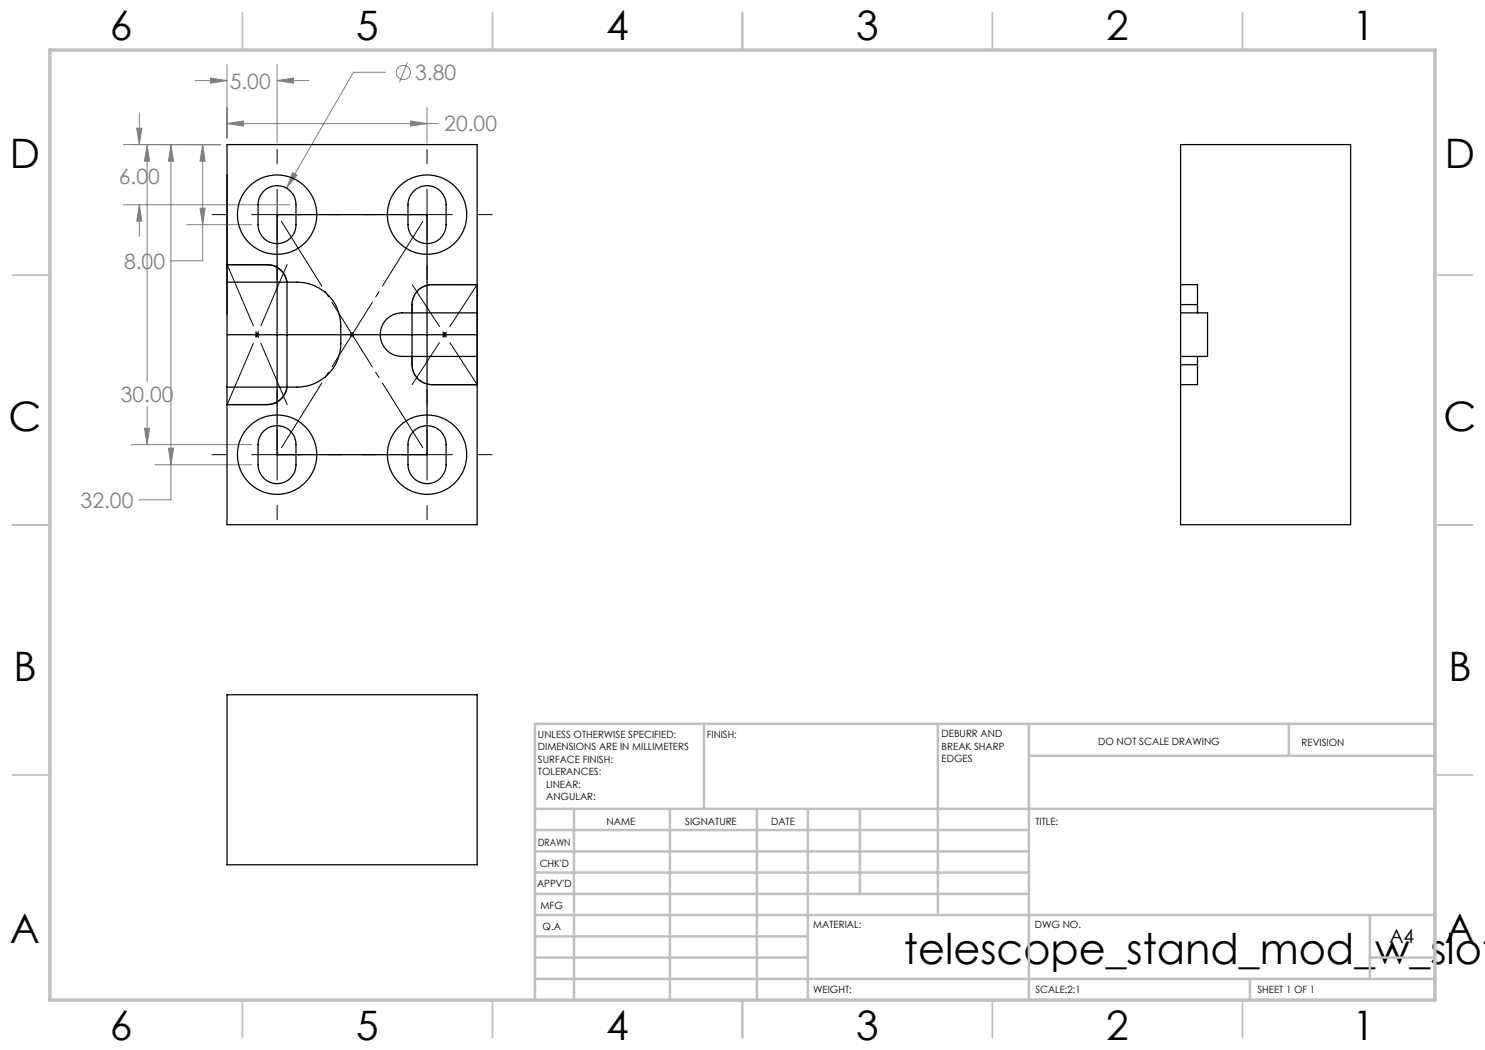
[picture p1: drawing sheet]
<svg xmlns="http://www.w3.org/2000/svg" width="297mm" height="210mm" viewBox="0 0 297 210" stroke-linecap="round" stroke-linejoin="round" font-family="sans-serif">
<g fill="none" stroke="#808080" stroke-width=".2">
<path d="M39.1 16.1h6.3M42.1 15.6l3.3 .5-3.3 .5zM45.4 12.9v14.7M55.4 12.9v15.7M55.4 16.1h6.4M55.4 16.1l3.3-.5v1zM77 14.5h-6.3l-13.4 23.1M81.5 12.5l-1.6 4M24.7 28.9h19.4M27.3 25.6h1.1l-.5 3.3zM27.9 22.6v6.3M29.4 28.9v47.4"/>
<path d="M29.4 28.9l.5 3.3h-1zM34.2 28.9v71.1h-6.4M34.2 28.9l.5 3.3h-1zM40.5 28.9v23.3h-6.3M40.5 28.9l.5 3.3h-1zM45.4 24.7h42.3M45.4 24.7l3.3-.5v1zM58.5 34.5l.9 .5-2.1 2.6zM82.1 24.2l3.3 .5-3.3 .5zM85.4 21.5v7.1M24.7 40.9h33.2M27.9 40.9v6.4"/>
<path d="M27.9 40.9l.5 3.3h-1.1zM37.4 44.9h12.9M40 41.6h1l-.5 3.3zM26.2 88.9h24.1M28.9 85.6h1l-.5 3.3zM29.4 81.3v7.6M31 92.9h19.3M33.7 89.6h1l-.5 3.3z"/>
<circle cx="80.7" cy="14.5" r="1.41"/>
</g>
<g fill="none" stroke="#000" stroke-width=".2">
<path d="M55.4 29.9v2.9M55.4 37.8v10.2M85.4 29.9v2.9M85.4 37.8v10.2M42.4 42.9h2.9M50.3 42.9h10.2M55.4 53.1v2.8M65.6 42.9h2.8M72.4 42.9h2.8M80.3 42.9h10.2M85.4 53.1v2.8M95.6 42.9h2.8"/>
<path d="M50.9 66.9h1M51 66.6l.8 .7M51.4 66.4v1M51.8 66.6l-.8 .7M55.4 77.9v2.9M69.9 66.9h1M70.1 66.6l.7 .7M70.4 66.4v1M70.8 66.6l-.7 .7M85.4 77.9v2.9M88.4 66.9h1M88.5 66.6l.8 .7"/>
<path d="M88.9 66.4v1M89.3 66.6l-.8 .7M42.4 90.9h2.9M50.3 90.9h10.2M55.4 85.9v10.1M65.6 90.9h2.8M72.4 90.9h2.8M80.3 90.9h10.2M85.4 85.9v10.1M95.6 90.9h2.8M55.4 101.1v2.9M85.4 101.1v2.9"/>
</g>
<path d="M45.4 34.9v28M45.4 52.9h8a4 4 0 0 1 4 4v20a4 4 0 0 1-4 4h-8M55.4 42.9h30v48h-30zM86.4 56.9h9v20h-9M45.4 66.9h50M82.4 60.9v12" fill="none" stroke="#000" stroke-width=".25"/>
<path d="M86.4 56.9a4 4 0 0 0-4 4M82.4 72.9a4 4 0 0 0 4 4" fill="none" stroke="#00f" stroke-width=".25"/>
<path d="M57.4 52.9l-12 28M57.4 80.9l-12-28" fill="none" stroke="#000" stroke-width=".2" stroke-dasharray="15.2 1.3 1.3 1.3" stroke-dashoffset="1.9"/>
<path d="M95.4 56.9l-13 20M95.4 76.9l-13-20" fill="none" stroke="#000" stroke-width=".2" stroke-dasharray="15.2 1.3 1.3 1.3" stroke-dashoffset="5.2"/>
<path d="M55.4 42.9l30 48M55.4 90.9l30-48" fill="none" stroke="#000" stroke-width=".2" stroke-dasharray="15.2 1.3 1.3 1.3" stroke-dashoffset="-1.6"/>
<g fill="none" stroke="#c0c0c0" stroke-width=".35">
<path d="M48.5 2.5v7.5M98.5 2.5v7.5M148.5 2.5v7.5M198.5 2.5v7.5M248.5 2.5v7.5M2.5 55h7.5M287 55h7.5M2.5 105h7.5M287 105h7.5M2.5 155h7.5M287 155h7.5M48.5 200v7.5"/>
<path d="M98.5 200v7.5M148.5 200v7.5M198.5 200v7.5M248.5 200v7.5"/>
</g>
<g fill="none" stroke="#c0c0c0" stroke-width=".5">
<path d="M140.8 144.8v17M187.6 144.8v38.2M205.8 144.8v55.2M205.8 151.2h81.2M257.8 144.8v6.4M287 144.8h-180v55.2M107 161.8h180M107 178.8h98.8M107 174.5h98.8M107 170.3h98.8M107 166h98.8M114.8 161.8v38.2"/>
<path d="M134 161.8v38.2M151.4 161.8v38.2M161.6 161.8v38.2M172 161.8v17M107 195.8h180M107 191.5h54.6M107 187.3h54.6M107 183h180M250 195.8v4.2M274 191.5h13M274 183v12.8"/>
</g>
<path d="M10 10h277v190h-277z" fill="none" stroke="#c0c0c0" stroke-width=".7"/>
<path d="M27.3 25.6h1.1l-.5 3.3zM27.9 40.9l.5 3.3h-1.1zM40.5 28.9l.5 3.3h-1zM40 41.6h1l-.5 3.3zM58.5 34.5l-1.2 3.1 2.1-2.6zM42.1 15.6l3.3 .5-3.3 .5zM55.4 16.1l3.3-.5v1zM45.4 24.7l3.3-.5v1zM82.1 24.2l3.3 .5-3.3 .5zM34.2 28.9l.5 3.3h-1zM33.7 89.6h1l-.5 3.3zM29.4 28.9l.5 3.3h-1zM28.9 85.6h1l-.5 3.3z" fill="#808080"/>
<g fill="none" stroke="#000" stroke-width=".25">
<path d="M45.4 28.9h50v76h-50zM52.8 38.2a3.8 3.8 0 0 1 4.1-.8 3.8 3.8 0 0 1 2.3 3.5v4a3.8 3.8 0 0 1-3.8 3.8 3.8 3.8 0 0 1-3.8-3.8v-4a3.9 3.9 0 0 1 1.2-2.7zM82.8 38.2a3.8 3.8 0 0 1 4.1-.7 3.8 3.8 0 0 1 2.3 3.4v4a3.8 3.8 0 0 1-3.8 3.8 3.8 3.8 0 0 1-3.8-3.8v-4a3.7 3.7 0 0 1 1.2-2.7zM45.4 56.4h14a8.7 8.7 0 0 1 8.8 8.7 16.3 16.3 0 0 1-.4 5.9 8.7 8.7 0 0 1-8.4 6.4h-14M45.4 52.9h8a4 4 0 0 1 4 3.5M95.4 56.9h-9a4 4 0 0 0-4 4v1.7M236.1 56.9v4M236.1 56.9v-28h34v76h-34v-28M236.1 56.9h3.4v5.7M57.4 77.4a4 4 0 0 1-4 3.5h-8M82.4 71.3a5.2 5.2 0 0 0 1.2 4.5l.8 .6 1.5 .5h9.5M95.4 62.6h-15a4.4 4.4 0 0 0-4.3 4.3 4.4 4.4 0 0 0 4.3 4.4h15"/>
<path d="M236.1 72.9v4M236.1 62.6v8.7M236.1 62.6h5.4v8.7h-5.4M236.1 60.9v1.7M236.1 71.3v1.6M236.1 72.9h3.4M236.1 60.9h3.4M239.5 71.3v5.6h-3.4M52.8 86.1a3.8 3.8 0 0 1 4.1-.6 3.8 3.8 0 0 1 2.3 3.4v4a3.8 3.8 0 0 1-3.8 3.8 3.8 3.8 0 0 1-3.8-3.8v-4.5l.3-1zM82.8 86.1a3.8 3.8 0 0 1 4.1-.6 3.8 3.8 0 0 1 2.3 3.4v4a3.8 3.8 0 0 1-3.8 3.8 3.8 3.8 0 0 1-3.8-3.8v-4.5a3.8 3.8 0 0 1 1.2-2.3zM45.4 139h50v34h-50z"/>
<circle cx="55.4" cy="42.9" r="7.9"/>
<circle cx="85.4" cy="42.9" r="7.9"/>
<circle cx="55.4" cy="90.9" r="7.9"/>
<circle cx="85.4" cy="90.9" r="7.9"/>
</g>
<text font-size="8.5" x="180.8" y="192.7">telescope_stand_mod_w_slot</text>
<g font-size="8.1">
<text x="22" y="8">6</text>
<text x="71.2" y="8">5</text>
<text x="121.2" y="8">4</text>
<text x="171.3" y="8">3</text>
<text x="221.3" y="8">2</text>
<text x="270.5" y="8">1</text>
<text x="2" y="33.6">D</text>
<text x="289" y="33.6">D</text>
<text x="1.7" y="86.1">C</text>
<text x="288.7" y="86.1">C</text>
<text x="2.7" y="136.1">B</text>
<text x="289.7" y="136.1">B</text>
<text x="2" y="188.6">A</text>
<text x="289" y="188.6">A</text>
<text x="22" y="208">6</text>
<text x="71.2" y="208">5</text>
<text x="121.2" y="208">4</text>
<text x="171.3" y="208">3</text>
<text x="221.3" y="208">2</text>
<text x="270.5" y="208">1</text>
</g>
<g font-size="4.2" fill="#808080">
<text x="45.9" y="17.7">5.00</text>
<text x="83" y="16">3.80</text>
<text x="88.9" y="26.3">20.00</text>
<text x="23.8" y="36.7">6.00</text>
<text x="24.8" y="53.7">8.00</text>
<text x="24.2" y="80.4">30.00</text>
<text x="16.1" y="101.5">32.00</text>
</g>
<text font-size="3.9" x="277.9" y="188.5">A4</text>
<g font-size="2">
<text x="107.6" y="147.6">UNLESS OTHERWISE SPECIFIED:</text>
<text x="141.4" y="147.6">FINISH:</text>
<text x="188.3" y="147.5">DEBURR AND</text>
<text x="188.3" y="150">BREAK SHARP</text>
<text x="219.6" y="149">DO NOT SCALE DRAWING</text>
<text x="260.3" y="149.2">REVISION</text>
<text x="107.6" y="150.1">DIMENSIONS ARE IN MILLIMETERS</text>
<text x="107.6" y="152.6">SURFACE FINISH:</text>
<text x="107.6" y="155.1">TOLERANCES:</text>
<text x="188.3" y="152.5">EDGES</text>
<text x="109.2" y="157.6">LINEAR:</text>
<text x="109.2" y="160.1">ANGULAR:</text>
<text x="121.3" y="165">NAME</text>
<text x="137" y="164.9">SIGNATURE</text>
<text x="154.2" y="164.9">DATE</text>
<text x="207.1" y="164.9">TITLE:</text>
<text x="107.6" y="169.1">DRAWN</text>
<text x="107.9" y="173.3">CHK'D</text>
<text x="107.4" y="177.4">APPV'D</text>
<text x="108.1" y="181.8">MFG</text>
<text x="108.5" y="186">Q.A</text>
<text x="162.6" y="185.5">MATERIAL:</text>
<text x="207" y="185.5">DWG NO.</text>
<text x="162.6" y="198.5">WEIGHT:</text>
<text x="207.1" y="198.6">SCALE:2:1</text>
<text x="251.5" y="198.6">SHEET 1 OF 1</text>
</g>
</svg>
